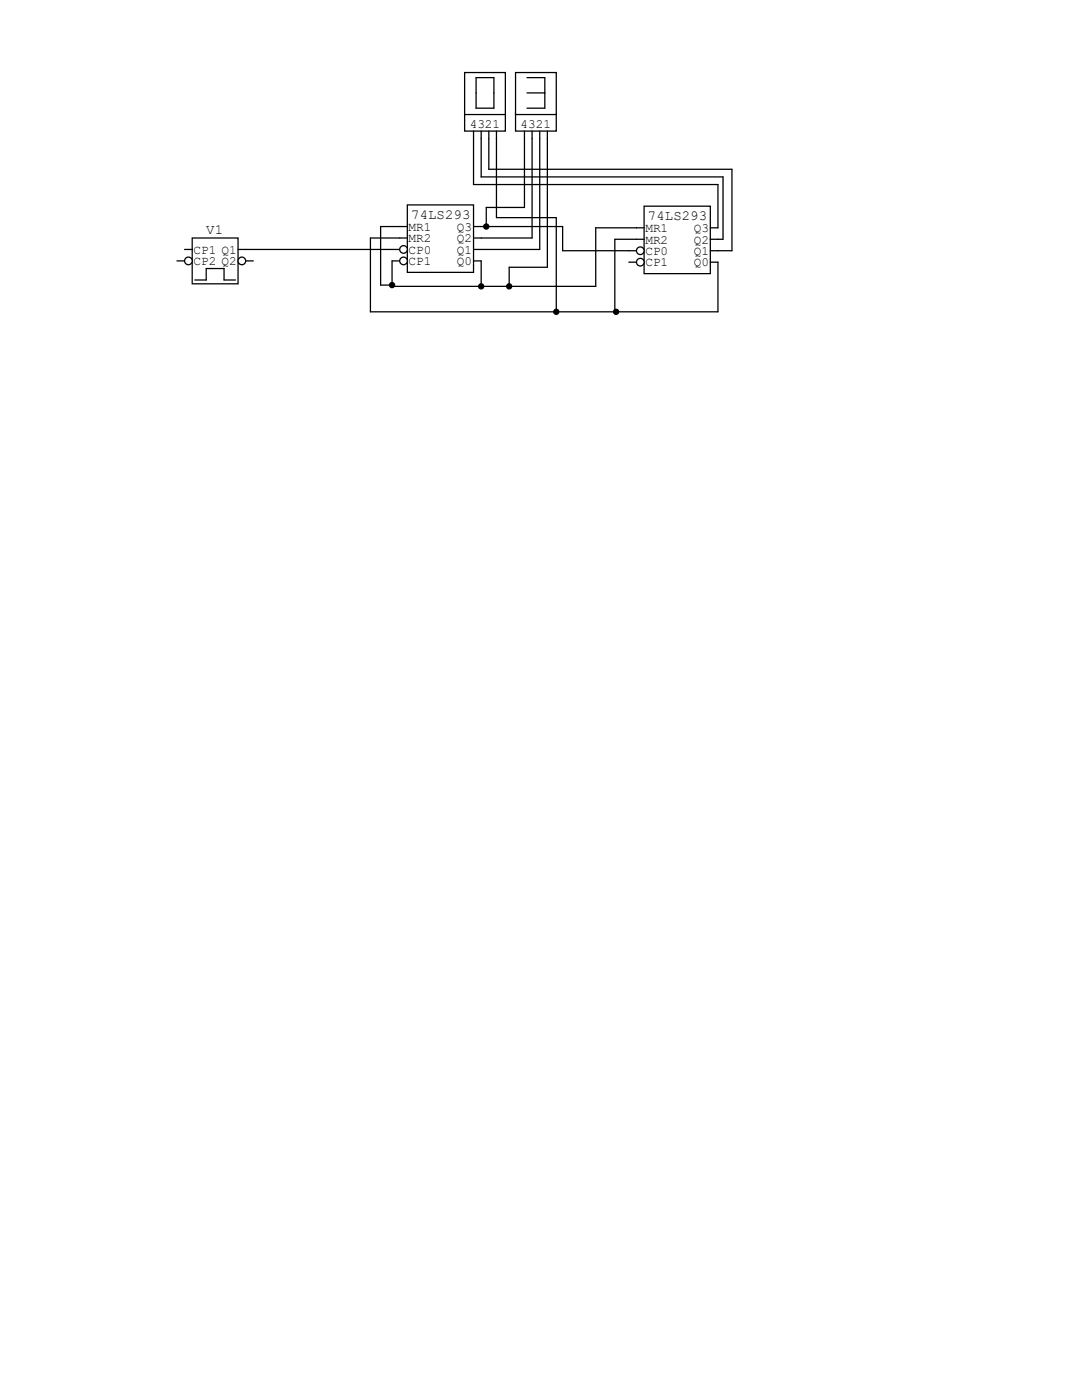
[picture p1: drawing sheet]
<svg xmlns="http://www.w3.org/2000/svg" width="216mm" height="279mm" viewBox="0 0 216 279" stroke-linecap="round" stroke-linejoin="round" font-family="sans-serif">
<g fill="#fff" stroke="#000" stroke-width=".25">
<path d="M92.7 22.6h8.1v3.6h-8.1z" fill-rule="evenodd"/>
<path d="M92.7 14.5h8.1v8.4h-8.1z" fill-rule="evenodd"/>
</g>
<path d="M95 15.5h3.6v6.1h-3.6zM94.5 26.2v1.5M96 26.2v1.5M97.5 26.2v1.5M99.1 26.2v1.5" fill="none" stroke="#000" stroke-width=".25"/>
<g fill="#fff" stroke="#000" stroke-width=".25">
<path d="M102.9 22.6h8.1v3.6h-8.1z" fill-rule="evenodd"/>
<path d="M102.9 14.5h8.1v8.4h-8.1z" fill-rule="evenodd"/>
</g>
<path d="M105.2 15.5h3.5v6.1h-3.5M105.2 18.5h3.5M104.6 26.2v1.5M106.2 26.2v1.5M107.7 26.2v1.5M109.2 26.2v1.5" fill="none" stroke="#000" stroke-width=".25"/>
<path d="M38.4 47.5h9.1v9.1h-9.1z" fill-rule="evenodd" fill="#fff" stroke="#000" stroke-width=".25"/>
<path d="M35.3 52.1h1.5M36.8 49.8h1.6M38.9 55.9h2.2v-2.3h3.6v2.3h2.3" fill="none" stroke="#000" stroke-width=".25"/>
<circle cx="37.6" cy="52.1" r=".76" fill="#fff" stroke="#000" stroke-width=".25"/>
<path d="M47.5 49.8h1.5M49 52.1h1.5" fill="none" stroke="#000" stroke-width=".25"/>
<g fill="#fff" stroke="#000" stroke-width=".25">
<path d="M128.5 41.1h13.2v13.5h-13.2z" fill-rule="evenodd"/>
<circle cx="48.3" cy="52.1" r=".76"/>
</g>
<path d="M125.5 50h1.5M127 45.5h1.5M127 47.8h1.5" fill="none" stroke="#000" stroke-width=".25"/>
<circle cx="127.8" cy="50" r=".76" fill="#fff" stroke="#000" stroke-width=".25"/>
<path d="M125.5 52.3h1.5" fill="none" stroke="#000" stroke-width=".25"/>
<circle cx="127.8" cy="52.3" r=".76" fill="#fff" stroke="#000" stroke-width=".25"/>
<path d="M141.7 45.5h1.6M141.7 47.8h1.6M141.7 50h1.6M141.7 52.3h1.6" fill="none" stroke="#000" stroke-width=".25"/>
<path d="M81.3 40.9h13.2v13.5h-13.2z" fill-rule="evenodd" fill="#fff" stroke="#000" stroke-width=".25"/>
<path d="M78.2 49.8h1.6M79.8 45.2h1.5M79.8 47.5h1.5" fill="none" stroke="#000" stroke-width=".25"/>
<circle cx="80.5" cy="49.8" r=".76" fill="#fff" stroke="#000" stroke-width=".25"/>
<path d="M78.2 52.1h1.6" fill="none" stroke="#000" stroke-width=".25"/>
<circle cx="80.5" cy="52.1" r=".76" fill="#fff" stroke="#000" stroke-width=".25"/>
<g fill="none" stroke="#000" stroke-width=".25">
<path d="M94.5 27.7v9.1h48.8v8.7M96 27.7v7.6h48.3v12.5h-1M97.5 27.7v6.1h48.5v16.2h-2.7M99.1 27.7v15.7h11.9v18.8M104.6 27.7v13.7h-7.6v3.8M106.2 27.7v19.8h-11.7M107.7 27.7v22.1h-13.2M109.2 27.7v25.6h-7.6v3.8M49 49.8h29.2M79.8 45.2h-3.9v11.7h2.3M79.8 47.5h-5.9v14.7h69.4v-9.9M94.5 45.2h17.8v4.8h13.2"/>
<path d="M94.5 52.1h1.5v5M127 47.8h-4.3v14.4M127 45.5h-8.1v11.6h-40.7v-5"/>
</g>
<g fill="#000" stroke="#000" stroke-width=".25">
<circle cx="78.2" cy="56.9" r=".51"/>
<circle cx="96" cy="57.1" r=".51"/>
<circle cx="97" cy="45.2" r=".51"/>
<circle cx="101.6" cy="57.1" r=".51"/>
<circle cx="111" cy="62.2" r=".51"/>
<circle cx="122.9" cy="62.2" r=".51"/>
</g>
<g font-size="2.8">
<text x="41.1" y="46.7">V1</text>
<text x="82" y="43.7">74LS293</text>
<text x="129.3" y="43.9">74LS293</text>
</g>
<g font-size="2.5">
<text x="93.7" y="25.5">4321</text>
<text x="103.9" y="25.5">4321</text>
<text x="81.5" y="46.1">MR1</text>
<text x="91.2" y="46.1">Q3</text>
<text x="128.8" y="46.3">MR1</text>
<text x="138.4" y="46.3">Q3</text>
<text x="38.6" y="50.6">CP1 Q1</text>
<text x="38.6" y="52.9">CP2 Q2</text>
<text x="81.5" y="48.3">MR2</text>
<text x="81.5" y="50.6">CP0</text>
<text x="81.5" y="52.9">CP1</text>
<text x="91.2" y="48.3">Q2</text>
<text x="91.2" y="50.6">Q1</text>
<text x="91.2" y="52.9">Q0</text>
<text x="128.8" y="48.6">MR2</text>
<text x="128.8" y="50.9">CP0</text>
<text x="128.8" y="53.2">CP1</text>
<text x="138.4" y="48.6">Q2</text>
<text x="138.4" y="50.9">Q1</text>
<text x="138.4" y="53.2">Q0</text>
</g>
</svg>
